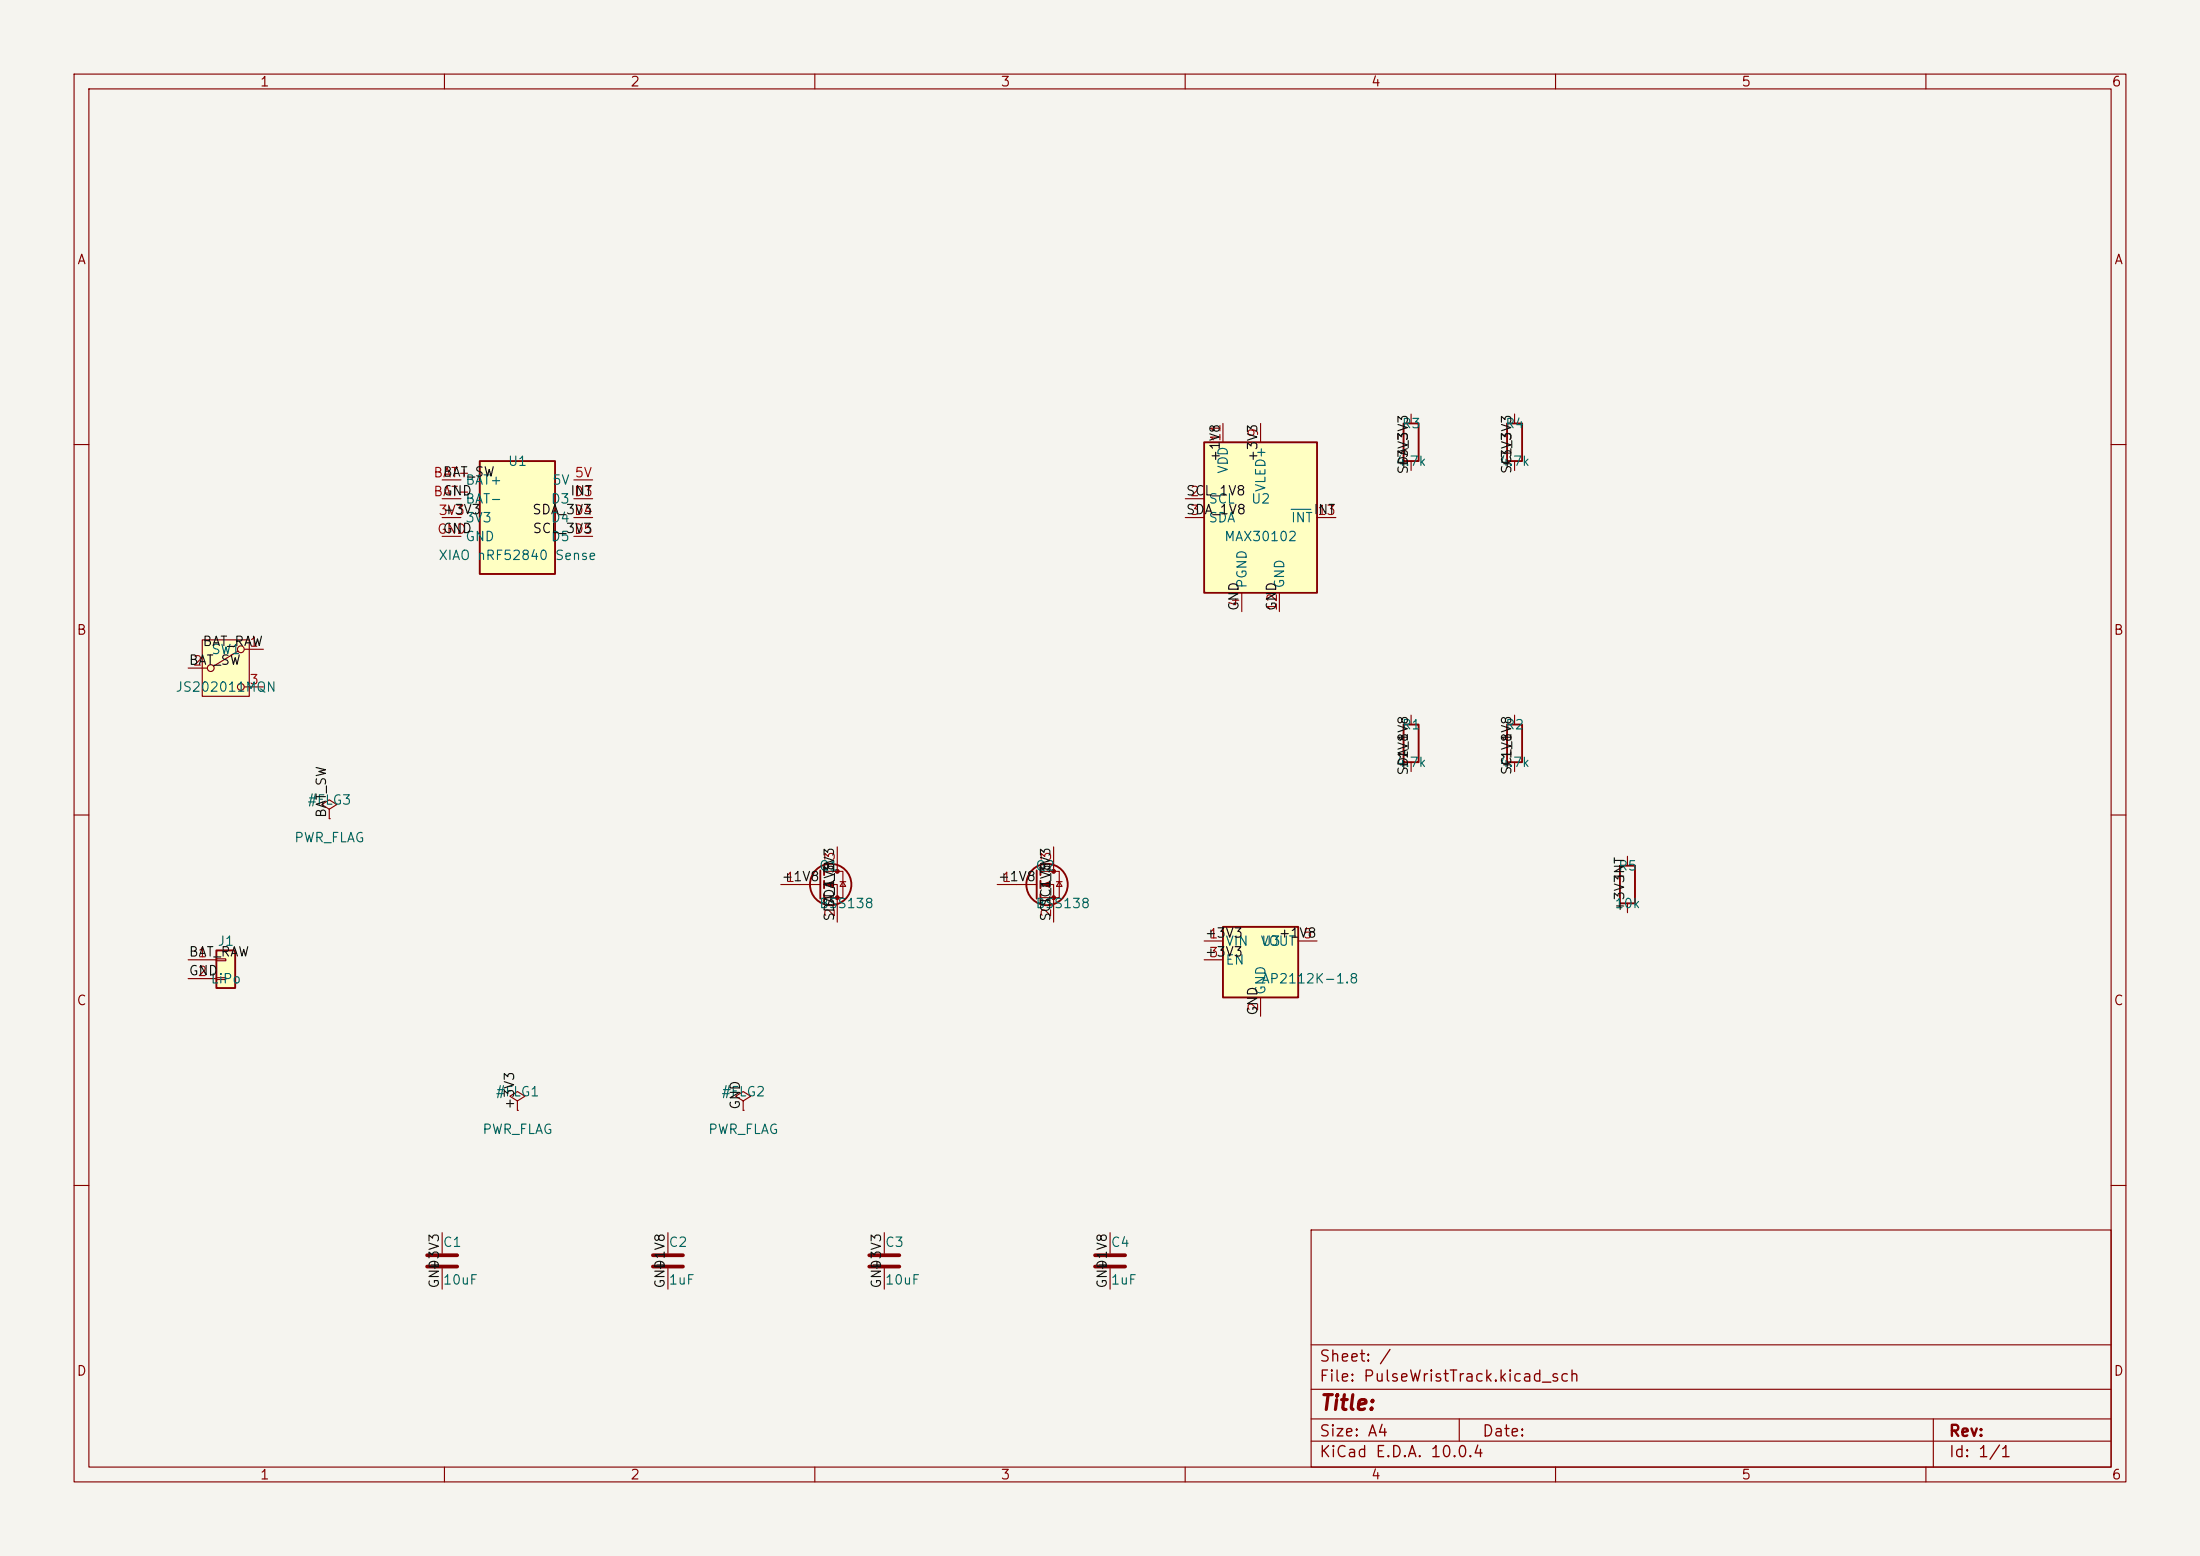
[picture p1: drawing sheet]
<svg xmlns="http://www.w3.org/2000/svg" width="297mm" height="210mm" viewBox="0 0 297 210" stroke-linecap="round" stroke-linejoin="round" font-family="sans-serif">
<path d="M0 0h297v210h-297z" fill="#f5f4ef" stroke="#f5f4ef" stroke-width=".14"/>
<g fill="none" stroke="#840000" stroke-width=".15">
<path d="M10 10h277v190h-277zM12 12h273v186h-273zM60 10v2M110 10v2M160 10v2M210 10v2M260 10v2M190.5 55.9v1.3M10 60h2M190.5 62.2v1.3M285 60h2M10 110h2"/>
<path d="M285 110h2M10 160h2M177 166h108v32h-108zM285 160h2M60 198v2M110 198v2M160 198v2M177 194.5h108M177 191.5h108M177 187.5h108M177 181.5h108M197 191.5v3"/>
<path d="M210 198v2M260 198v2M261 191.5v6.5"/>
</g>
<path d="M189.5 57.2h2v5h-2z" fill="none" stroke="#840000" stroke-width=".25"/>
<path d="M64.8 62.2h10.1v15.3h-10.1z" fill="#ffffc2"/>
<path d="M64.8 62.2h10.1v15.3h-10.1zM189.5 97.8h2v5.1h-2zM218.7 116.8h2v5.1h-2z" fill="none" stroke="#840000" stroke-width=".25"/>
<path d="M59.7 69.9h2.5M59.7 64.8h2.5M59.7 67.3h2.5M59.7 72.4h2.5M77.5 69.9h2.5M77.5 64.8h2.5M77.5 67.3h2.5M77.5 72.4h2.5M190.5 96.5v1.3M190.5 102.9v1.2M219.7 115.6v1.2M219.7 121.9v1.3" fill="none" stroke="#840000" stroke-width=".15"/>
<path d="M165.1 125.1h10.2v9.5h-10.2z" fill="#ffffc2"/>
<path d="M203.5 57.2h2v5h-2zM165.1 125.1h10.2v9.5h-10.2z" fill="none" stroke="#840000" stroke-width=".25"/>
<path d="M204.5 55.9v1.3M204.5 62.2v1.3M162.6 127h2.5M162.6 129.5h2.5M170.2 134.6v2.6M175.3 127h2.5" fill="none" stroke="#840000" stroke-width=".15"/>
<path d="M162.6 59.7h15.2v20.3h-15.2z" fill="#ffffc2"/>
<path d="M162.6 59.7h15.2v20.3h-15.2zM203.5 97.8h2v5.1h-2z" fill="none" stroke="#840000" stroke-width=".25"/>
<path d="M165.1 57.2v2.5M170.2 57.2v2.5M160 67.3h2.6M160 69.9h2.6M177.8 69.9h2.5M167.6 80v2.6M172.7 80v2.6M204.5 96.5v1.3M204.5 102.9v1.2M100.3 148.6l1-.6-1-.7-1 .7 1 .6v1.3M100.3 149.9h.1" fill="none" stroke="#840000" stroke-width=".15"/>
<path d="M174.3 68.7h2.7" fill="none" stroke="#006464" stroke-width=".15"/>
<path d="M29.2 128.3h2.5v5.1h-2.5z" fill="#ffffc2"/>
<path d="M29.2 128.3h2.5v5.1h-2.5z" fill="none" stroke="#840000" stroke-width=".25"/>
<path d="M25.4 129.5h3.8M25.4 132.1h3.8M29.2 129.4h1.3v.3h-1.3zM29.2 132h1.3v.2h-1.3zM59.7 166.4v2.8M59.7 171.2v2.8" fill="none" stroke="#840000" stroke-width=".15"/>
<path d="M57.7 169.4h4M57.7 170.9h4" fill="none" stroke="#840000" stroke-width=".51"/>
<path d="M27.3 86.4h6.4v7.6h-6.4z" fill="#ffffc2"/>
<g fill="none" stroke="#840000" stroke-width=".15">
<path d="M25.4 90.2h2.5M27.3 86.4h6.4v7.6h-6.4zM32.1 87.9l-3.3 2M33 87.6h2.6M33 92.7h2.6M44.4 109.2l1.1-.6-1.1-.6-1 .6 1 .6v1.3M44.4 110.5h.1M105.4 119.4h5.3M111.3 117.6h2.5v3.6h-2.5M111.3 119.4h1.7v5.1M113 114.3v3.3M113.4 119h.8"/>
<path d="M113.8 119l.4 .6h-.8zM134.6 119.4h5.4M140.5 117.6h2.5v3.6h-2.5M140.5 119.4h1.7v5.1M142.2 114.3v3.3M142.6 119h.8M143 119l.4 .6h-.8zM69.8 148.6l1.1-.6-1.1-.7-1 .7 1 .6v1.3M69.8 149.9h.1M90.2 166.4v2.8M90.2 171.2v2.8M119.4 166.4v2.8"/>
<path d="M119.4 171.2v2.8M149.9 166.4v2.8M149.9 171.2v2.8"/>
<circle cx="28.4" cy="90.2" r=".46"/>
<circle cx="32.5" cy="92.7" r=".46"/>
<circle cx="32.5" cy="87.6" r=".46"/>
</g>
<g fill="none" stroke="#840000" stroke-width=".25">
<path d="M110.7 117.5v3.8M111.3 117.1v1M111.3 118.9v1M140 117.5v3.8M140.5 117.1v1M140.5 118.9v1M111.3 120.7v1M140.5 120.7v1"/>
<circle cx="112.1" cy="119.4" r="2.79"/>
<circle cx="141.4" cy="119.4" r="2.79"/>
</g>
<g fill="#840000" stroke="#840000" stroke-width=".15">
<path d="M111.5 119.4l1-.4v.8z"/>
<path d="M140.7 119.4l1-.4v.8z"/>
<circle cx="113" cy="117.6" r=".25"/>
<circle cx="113" cy="121.2" r=".25"/>
<circle cx="142.2" cy="117.6" r=".25"/>
<circle cx="142.2" cy="121.2" r=".25"/>
</g>
<path d="M88.1 169.4h4.1M88.1 170.9h4.1M117.3 169.4h4.1M117.3 170.9h4.1M147.8 169.4h4.1M147.8 170.9h4.1" fill="none" stroke="#840000" stroke-width=".51"/>
<text font-size="2" fill="#840000" x="178" y="190.8">Title:</text>
<g font-size="1.5" fill="#840000">
<text x="178" y="184.2">Sheet: /</text>
<text x="178" y="186.9">File: PulseWristTrack.kicad_sch</text>
<text x="178" y="197.1">KiCad E.D.A. 10.0.4</text>
<text x="178" y="194.3">Size: A4</text>
<text x="200" y="194.3">Date:</text>
<text x="263" y="194.3">Rev:</text>
<text x="263" y="197.1">Id: 1/1</text>
</g>
<g font-size="1.3" fill="#840000">
<text x="35" y="12">1</text>
<text x="85" y="12">2</text>
<text x="135" y="12">3</text>
<text x="185" y="12">4</text>
<text x="235" y="12">5</text>
<text x="285" y="12">6</text>
<text x="10.3" y="36">A</text>
<text x="285.3" y="36">A</text>
<text x="10.3" y="86">B</text>
<text x="285.3" y="86">B</text>
<text x="10.3" y="136">C</text>
<text x="285.3" y="136">C</text>
<text x="10.3" y="186">D</text>
<text x="285.3" y="186">D</text>
<text x="35" y="200">1</text>
<text x="85" y="200">2</text>
<text x="135" y="200">3</text>
<text x="185" y="200">4</text>
<text x="235" y="200">5</text>
<text x="285" y="200">6</text>
</g>
<g font-size="1.3" fill="#a90000">
<text x="165.1" y="59.7" transform="rotate(-90 165.1 59.7)">11</text>
<text x="170.2" y="59.1" transform="rotate(-90 170.2 59.1)">9</text>
<text x="58.4" y="64.7">BAT+</text>
<text x="77.5" y="64.7">5V</text>
<text x="58.4" y="67.3">BAT-</text>
<text x="59.1" y="69.8">3V3</text>
<text x="77.4" y="67.3">D3</text>
<text x="77.4" y="69.8">D4</text>
<text x="160.6" y="67.3">2</text>
<text x="160.6" y="69.8">3</text>
<text x="177.8" y="69.8">13</text>
<text x="58.9" y="72.4">GND</text>
<text x="77.4" y="72.4">D5</text>
<text x="167.6" y="82" transform="rotate(-90 167.6 82)">4</text>
<text x="172.7" y="82.6" transform="rotate(-90 172.7 82.6)">12</text>
<text x="33.6" y="87.6">1</text>
<text x="26" y="90.1">2</text>
<text x="33.6" y="92.7">3</text>
<text x="106" y="119.4">1</text>
<text x="135.2" y="119.4">1</text>
<text x="113" y="123.9" transform="rotate(-90 113 123.9)">2SDA_3V3</text>
<text x="142.2" y="123.9" transform="rotate(-90 142.2 123.9)">2SCL_3V3</text>
<text x="26.6" y="129.5">1</text>
<text x="163.1" y="127">1</text>
<text x="163.1" y="129.5">3</text>
<text x="175.8" y="127">5</text>
<text x="26.6" y="132.1">2</text>
<text x="170.2" y="136.6" transform="rotate(-90 170.2 136.6)">2</text>
</g>
<g font-size="1.3" fill="#006464">
<text x="189.2" y="58.1">R3</text>
<text x="203.1" y="58.1">R4</text>
<text x="62.7" y="65.7">BAT+</text>
<text x="68.5" y="63.2">U1</text>
<text x="74.5" y="65.7">5V</text>
<text x="166.1" y="64" transform="rotate(-90 166.1 64)">VDD</text>
<text x="188.4" y="63.2">4.7k</text>
<text x="202.3" y="63.2">4.7k</text>
<text x="62.7" y="70.8">3V3</text>
<text x="62.7" y="68.3">BAT-</text>
<text x="74.3" y="68.3">D3</text>
<text x="74.3" y="70.8">D4</text>
<text x="163.1" y="68.3">SCL</text>
<text x="163.1" y="70.8">SDA</text>
<text x="168.8" y="68.3">U2</text>
<text x="171.2" y="66.5" transform="rotate(-90 171.2 66.5)">VLED+</text>
<text x="174.2" y="70.8">INT</text>
<text x="59.1" y="75.9">XIAO nRF52840 Sense</text>
<text x="62.7" y="73.4">GND</text>
<text x="74.3" y="73.4">D5</text>
<text x="165.2" y="73.4">MAX30102</text>
<text x="168.6" y="79.5" transform="rotate(-90 168.6 79.5)">PGND</text>
<text x="173.7" y="79.5" transform="rotate(-90 173.7 79.5)">GND</text>
<text x="28.4" y="88.6">SW1</text>
<text x="23.6" y="93.7">JS202011MQN</text>
<text x="189.2" y="98.8">R1</text>
<text x="203.1" y="98.8">R2</text>
<text x="188.4" y="103.8">4.7k</text>
<text x="202.3" y="103.8">4.7k</text>
<text x="41.4" y="108.9">#FLG3</text>
<text x="39.6" y="114">PWR_FLAG</text>
<text x="110.5" y="117.8">Q1</text>
<text x="139.7" y="117.8">Q2</text>
<text x="218.4" y="117.8">R5</text>
<text x="110.5" y="122.9">BSS138</text>
<text x="139.7" y="122.9">BSS138</text>
<text x="217.9" y="122.9">10k</text>
<text x="29.3" y="128">J1</text>
<text x="165.4" y="128">VIN</text>
<text x="165.4" y="130.5">EN</text>
<text x="170.1" y="128">VOUT</text>
<text x="170.2" y="128">U3</text>
<text x="28.4" y="133.1">LiPo</text>
<text x="170.2" y="133.1">AP2112K-1.8</text>
<text x="171.2" y="134.4" transform="rotate(-90 171.2 134.4)">GND</text>
<text x="66.8" y="148.3">#FLG1</text>
<text x="97.3" y="148.3">#FLG2</text>
<text x="65" y="153.4">PWR_FLAG</text>
<text x="95.5" y="153.4">PWR_FLAG</text>
<text x="59.7" y="168.6">C1</text>
<text x="59.7" y="173.7">10uF</text>
<text x="90.2" y="168.6">C2</text>
<text x="90.2" y="173.7">1uF</text>
<text x="119.4" y="168.6">C3</text>
<text x="119.4" y="173.7">10uF</text>
<text x="149.9" y="168.6">C4</text>
<text x="149.9" y="173.7">1uF</text>
</g>
<g font-size="1.3" fill="#0f0f0f">
<text x="59.7" y="64.6">BAT_SW</text>
<text x="165" y="62.4" transform="rotate(-90 165 62.4)">+1V8</text>
<text x="170.1" y="62.4" transform="rotate(-90 170.1 62.4)">+3V3</text>
<text x="190.4" y="64.1" transform="rotate(-90 190.4 64.1)">SDA_3V3</text>
<text x="190.4" y="63.5" transform="rotate(-90 190.4 63.5)">+3V3</text>
<text x="204.3" y="64.1" transform="rotate(-90 204.3 64.1)">SCL_3V3</text>
<text x="204.3" y="63.5" transform="rotate(-90 204.3 63.5)">+3V3</text>
<text x="59.7" y="67.2">GND</text>
<text x="59.7" y="69.7">+3V3</text>
<text x="71.8" y="69.7">SDA_3V3</text>
<text x="76.9" y="67.2">INT</text>
<text x="160" y="67.2">SCL_1V8</text>
<text x="160" y="69.7">SDA_1V8</text>
<text x="177.2" y="69.7">INT</text>
<text x="59.7" y="72.3">GND</text>
<text x="71.8" y="72.3">SCL_3V3</text>
<text x="167.5" y="82.6" transform="rotate(-90 167.5 82.6)">GND</text>
<text x="172.6" y="82.6" transform="rotate(-90 172.6 82.6)">GND</text>
<text x="27.3" y="87.5">BAT_RAW</text>
<text x="25.4" y="90">BAT_SW</text>
<text x="190.4" y="104.8" transform="rotate(-90 190.4 104.8)">SDA_1V8</text>
<text x="190.4" y="104.1" transform="rotate(-90 190.4 104.1)">+1V8</text>
<text x="204.3" y="104.7" transform="rotate(-90 204.3 104.7)">SCL_1V8</text>
<text x="204.3" y="104.1" transform="rotate(-90 204.3 104.1)">+1V8</text>
<text x="44.3" y="110.5" transform="rotate(-90 44.3 110.5)">BAT_SW</text>
<text x="105.4" y="119.3">+1V8</text>
<text x="134.6" y="119.3">+1V8</text>
<text x="219.6" y="118.7" transform="rotate(-90 219.6 118.7)">INT</text>
<text x="112.9" y="124.5" transform="rotate(-90 112.9 124.5)">SDA_1V83</text>
<text x="142.1" y="124.5" transform="rotate(-90 142.1 124.5)">SCL_1V83</text>
<text x="219.6" y="123.2" transform="rotate(-90 219.6 123.2)">+3V3</text>
<text x="25.4" y="132">GND</text>
<text x="25.4" y="129.4">BAT_RAW</text>
<text x="162.6" y="126.9">+3V3</text>
<text x="162.6" y="129.4">+3V3</text>
<text x="172.5" y="126.9">+1V8</text>
<text x="170.1" y="137.2" transform="rotate(-90 170.1 137.2)">GND</text>
<text x="69.7" y="149.9" transform="rotate(-90 69.7 149.9)">+3V3</text>
<text x="100.2" y="149.9" transform="rotate(-90 100.2 149.9)">GND</text>
<text x="59.6" y="174" transform="rotate(-90 59.6 174)">GND</text>
<text x="59.6" y="171.7" transform="rotate(-90 59.6 171.7)">+3V3</text>
<text x="90" y="174" transform="rotate(-90 90 174)">GND</text>
<text x="90" y="171.7" transform="rotate(-90 90 171.7)">+1V8</text>
<text x="119.3" y="174" transform="rotate(-90 119.3 174)">GND</text>
<text x="119.3" y="171.7" transform="rotate(-90 119.3 171.7)">+3V3</text>
<text x="149.7" y="174" transform="rotate(-90 149.7 174)">GND</text>
<text x="149.7" y="171.7" transform="rotate(-90 149.7 171.7)">+1V8</text>
</g>
</svg>
